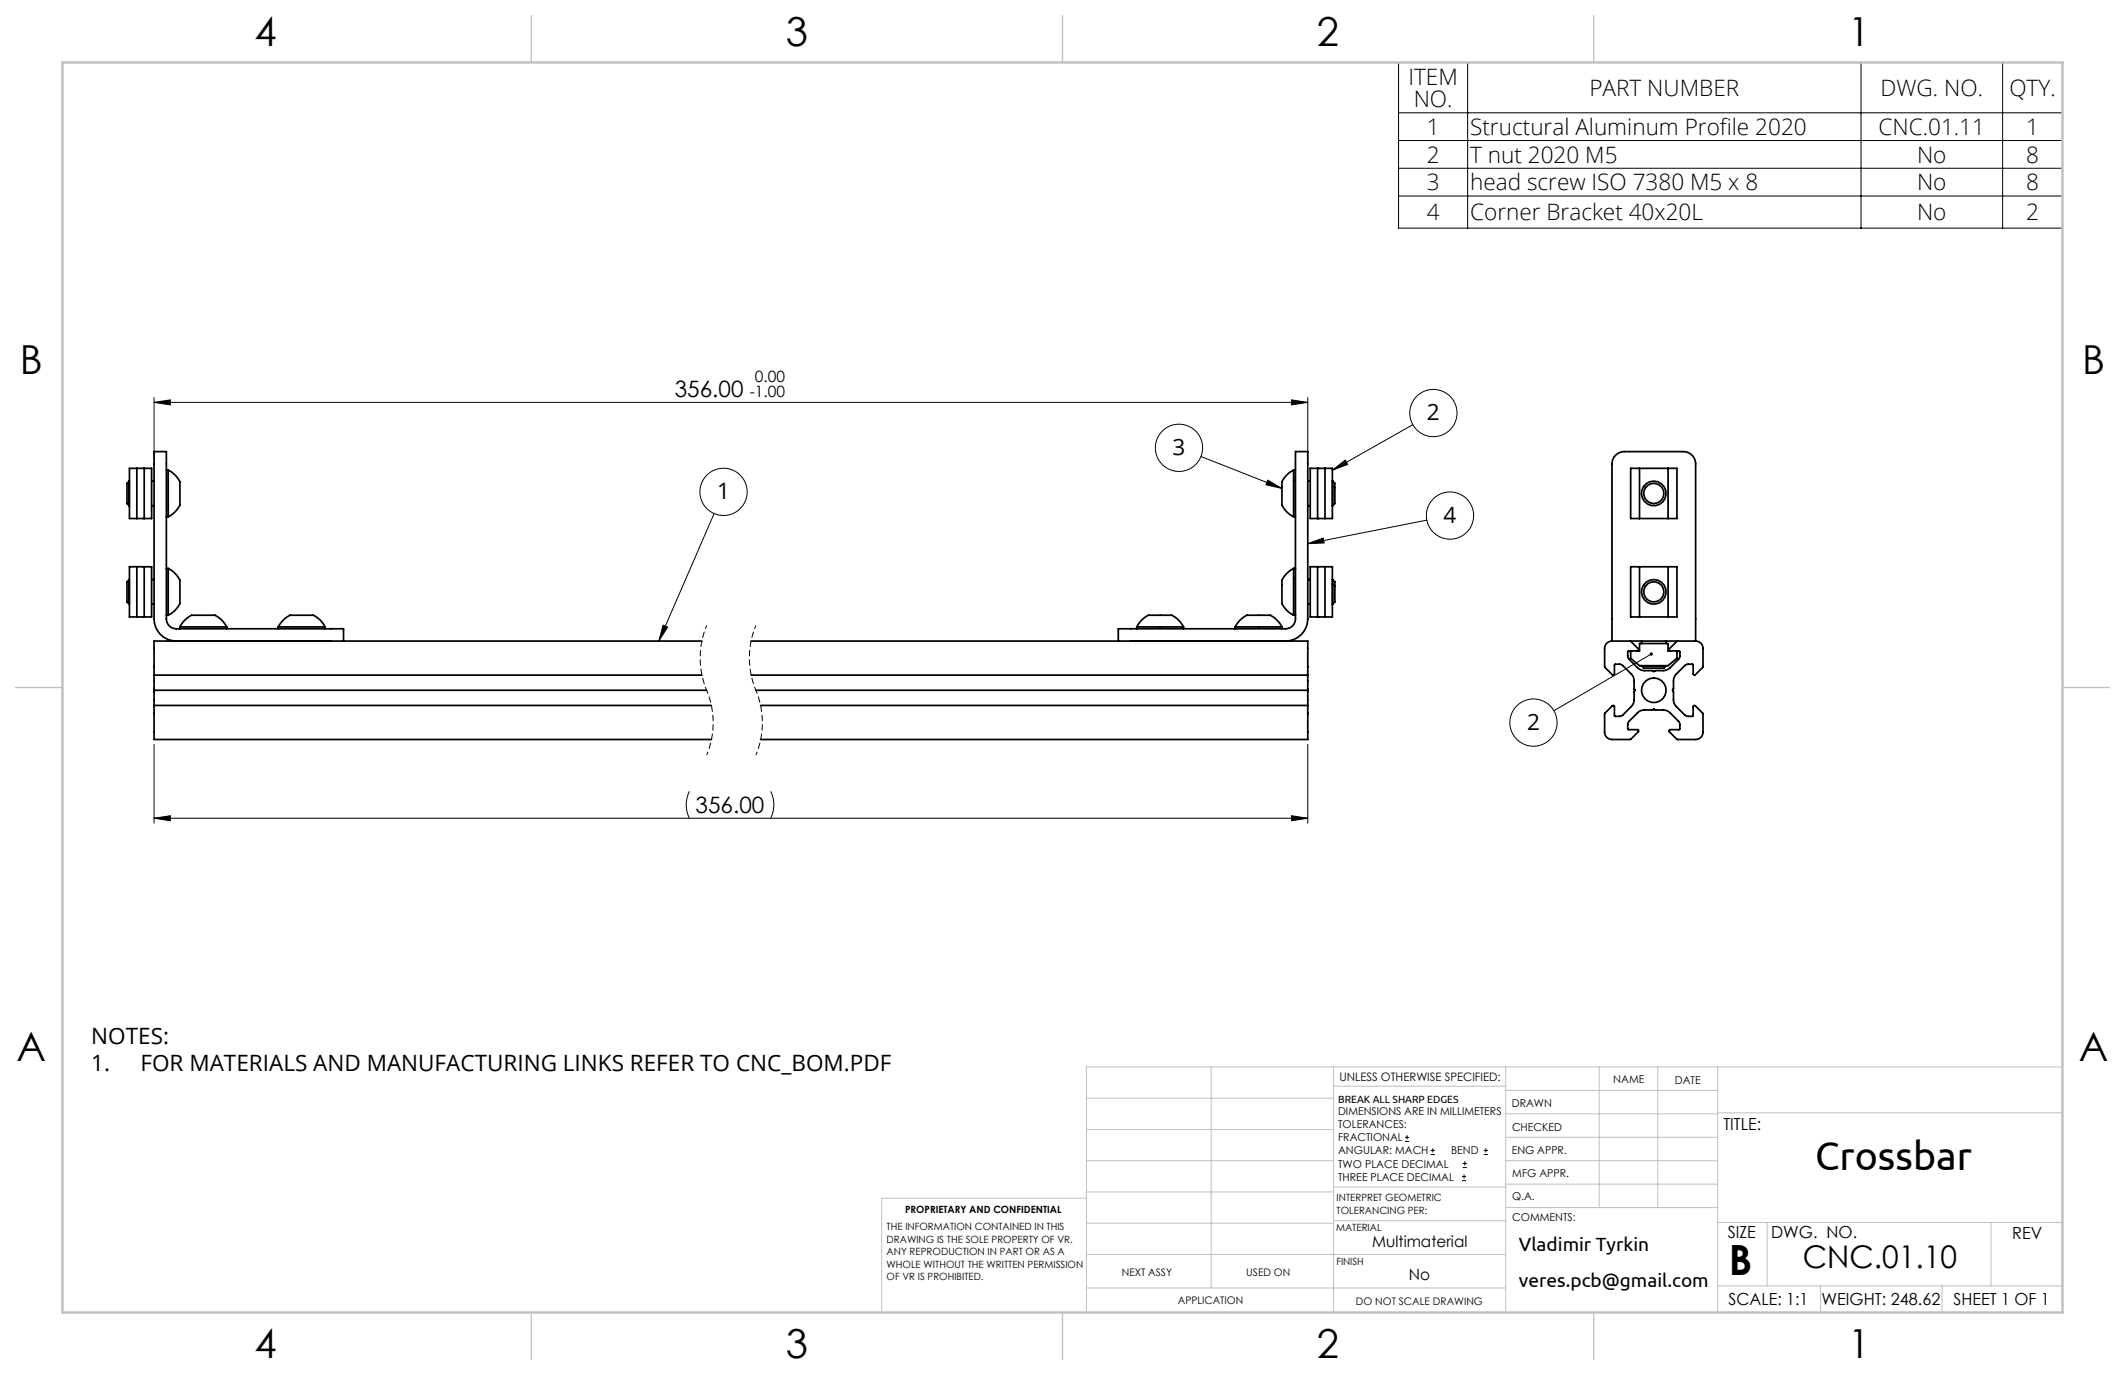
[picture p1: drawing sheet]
<svg xmlns="http://www.w3.org/2000/svg" width="432mm" height="279mm" viewBox="0 0 432 279" stroke-linecap="round" stroke-linejoin="round" font-family="sans-serif">
<g fill="none" stroke="#000" stroke-width=".2">
<path d="M284.2 12.7h134.9v33.7h-134.9zM298.2 12.7v33.7M378.2 12.7v33.7M406.9 12.7v33.7M284.2 22.9h134.9M284.2 28.6h134.9M284.2 34.2h134.9M284.2 39.8h134.9M31.3 81.8l3.3-.5v1zM31.3 80.8v12.5M31.3 81.8h234.4M244 92.8l16.5 6.4"/>
<path d="M257.6 97.6l2.9 1.6-3.3-.7zM262.4 81.3l3.3 .5-3.3 .5zM265.7 80.8v12.5M270.7 95.6l2.7-2.1 .5 .9zM287.1 86.3l-16.4 9.3M145.1 104.4l-11.2 25.9M265.7 110.5l3.2-1.2 .2 1zM289.9 105.7l-24.2 4.8M134.7 127l1 .4-1.8 2.9zM335.5 132.9l-19.7 11.5M31.3 151.3v16M265.7 151.3v16"/>
<path d="M31.3 166.3l3.3-.5v1zM31.3 166.3h234.4M140.1 160.8a6.1 6.1 0 0 0 0 5.5M156.6 160.8a6.1 6.1 0 0 1 0 5.5M262.4 165.8l3.3 .5-3.3 .5zM285.5 231.9h.8M285.5 231.1h.8M285.9 230.7v.8M290.7 234.6h.9M290.7 233.8h.9M291.1 233.3v.9M297.1 239.9h.8"/>
<path d="M297.1 239.1h.8M297.2 237.3h.9M297.2 236.4h.9M297.5 238.6v.9M297.6 236v.8M301.5 234.6h.8M301.5 233.8h.8M301.9 233.3v.9"/>
<circle cx="147" cy="99.9" r="4.8"/>
<circle cx="239.6" cy="91" r="4.8"/>
<circle cx="291.3" cy="83.9" r="4.8"/>
<circle cx="294.6" cy="104.8" r="4.8"/>
<circle cx="311.6" cy="146.8" r="4.8"/>
</g>
<path d="M143.6 127.1a17.1 17.1 0 0 0 0 13.2M153.6 127.1a17.1 17.1 0 0 0 0 13.2M143.6 140.3a17.1 17.1 0 0 1 0 13.1M153.6 140.3a17.1 17.1 0 0 1 0 13.1" fill="none" stroke="#000" stroke-width=".2" stroke-dasharray="1.3 .6" stroke-dashoffset=".5" stroke-linecap="butt"/>
<g fill="none" stroke="#c0c0c0" stroke-width=".2">
<path d="M246.1 216.8v44.9M271 216.8v49.9M305.9 216.8v49.9M325 216.8v28.6M336.9 216.8v28.6M349 216.8v49.9M419.1 216.8h-198.3v49.9M220.8 235.9h50.2M220.8 229.5h50.2M220.8 223.2h50.2M271 220.7h34.9M305.9 231.1h43.1"/>
<path d="M305.9 226.3h43.1M305.9 221.6h43.1M305.9 235.9h43.1M349 226.1h70.1M220.8 254.9h85.1M220.8 248.6h50.2M220.8 242.2h50.2M220.8 243.5h-41.6v23.2M271 248.1h35.1M271 241.2h35.1M305.9 240.6h43.1M306.1 245.4h42.9"/>
<path d="M349 248.4h70.1M359.1 248.4v12.9M404.6 248.4v12.9M220.8 261.7h85.1M349 261.3h70.1M369.9 261.3v5.4M394.6 261.3v5.4"/>
</g>
<path d="M107.9 3.2v9.5M215.9 3.2v9.5M323.8 3.2v9.5M3.2 139.7h9.5M419.1 139.7h9.5M107.9 266.7v9.5M215.9 266.7v9.5M323.8 266.7v9.5" fill="none" stroke="#c0c0c0" stroke-width=".25"/>
<path d="M12.7 12.7h406.4v254h-406.4z" fill="none" stroke="#c0c0c0" stroke-width=".5"/>
<g fill="#000">
<path d="M31.3 81.8l3.3-.5v1zM262.4 81.3l3.3 .5-3.3 .5z"/>
<path d="M265.7 110.5l3.2-1.2 .2 1zM270.7 95.6l2.7-2.1 .5 .9zM257.6 97.6l2.9 1.6-3.3-.7zM134.7 127l1 .4-1.8 2.9zM335.3 132.7a.34 .34 0 0 0 0 .4 .34 .34 0 0 0 .4 .1 .34 .34 0 0 0 .1-.5l-.3 .2 .3-.2-.2-.1z"/>
<path d="M31.3 166.3l3.3-.5v1zM262.4 165.8l3.3 .5-3.3 .5z"/>
</g>
<g fill="none" stroke="#000" stroke-width=".35">
<path d="M26.3 97.8v5M26.3 97.8a1.15 1.15 0 0 0-.5 1.4v2.1a1.15 1.15 0 0 0 .5 1.5M26.3 97.8h.1M27.8 95.2v10.2M29.3 95.2h-3v10.2h3M29.3 95.2h1.5v10.2h-1.5M29.3 95.2v10.2M30.8 97.8h.5M33.8 95.5h.4M34.2 95.5a4.5 4.5 0 0 1 2.4 2.6v3.3a3.1 3.1 0 0 1-1.7 3.2l-.7 .4M34.2 95.5v9.5M262.9 95.5a4.9 4.9 0 0 0-2.4 2.5v3.8a2.95 2.95 0 0 0 1.6 2.8l.8 .4"/>
<path d="M262.9 95.5v9.5M262.9 95.5h.3M265.7 97.8h.5M267.7 95.2h3v10.2h-3M267.7 95.2h-1.5v10.2h1.5M267.7 95.2v10.2M269.2 95.2v10.2M270.7 97.8h.1M270.8 97.8v5M270.8 97.8a1.05 1.05 0 0 1 .4 1.3v2.2a1.25 1.25 0 0 1-.4 1.5M331.4 95.2h9.4v10.2h-9.4zM333.2 95.2v10.2"/>
<path d="M339 95.2v10.2M26.3 117.8v5M26.3 117.8a1.15 1.15 0 0 0-.5 1.4v2.1a1.15 1.15 0 0 0 .5 1.5M26.3 102.8h.1M26.3 117.8h.1M27.8 115.2v10.2M29.3 115.2h-3v10.2h3M29.3 115.2h1.5v10.2h-1.5M29.3 115.2v10.2M30.8 102.8h.5M30.8 117.8h.5M33.8 105h.4"/>
<path d="M33.8 115.5h.4M34.2 115.5a4.5 4.5 0 0 1 2.4 2.6v3.3a3.1 3.1 0 0 1-1.7 3.2l-.7 .4M34.2 115.5v9.5M262.9 115.5a4.9 4.9 0 0 0-2.4 2.5v3.8a2.95 2.95 0 0 0 1.6 2.8l.8 .4M262.9 115.5v9.5M262.9 105h.3M262.9 115.5h.3M265.7 102.8h.5M265.7 117.8h.5M267.7 115.2h3v10.2h-3M267.7 115.2v10.2M267.7 115.2h-1.5v10.2h1.5"/>
<path d="M269.2 115.2v10.2M270.7 102.8h.1M270.7 117.8h.1M270.8 117.8v5M270.8 117.8a1.05 1.05 0 0 1 .4 1.3v2.2a1.25 1.25 0 0 1-.4 1.5M331.4 115.2h9.4v10.2h-9.4zM333.2 115.2v10.2M339 115.2v10.2M26.3 122.8h.1M30.8 122.8h.5M31.3 137.2v6.1M31.3 137.2h111.3"/>
<path d="M33.8 125h.4M35.8 130.3a4.5 4.5 0 0 1-4.5-4.5v-34h2.5v34a2 2 0 0 0 2 2h34v2.5M36.6 127.4a4.5 4.5 0 0 1 2.5-2.4h3.3a3.1 3.1 0 0 1 3.2 1.7l.5 .7M36.6 127.4h9.5M36.6 127.4v.4M46.1 127.4v.4M56.6 127.4a4.5 4.5 0 0 1 2.5-2.4h3.3a3.1 3.1 0 0 1 3.2 1.7l.5 .7M56.6 127.4h9.5M56.6 127.4v.4M66.1 127.4v.4M142.6 130.3h-111.3v6.9M152.6 130.3h113.1v6.9"/>
<path d="M152.6 137.2h113.1M227.2 130.3v-2.5h34a2 2 0 0 0 2-2v-34h2.5v34a4.5 4.5 0 0 1-4.5 4.5M231 127.4a5 5 0 0 1 2.4-2.4h3.8a2.97 2.97 0 0 1 2.8 1.7l.5 .7M231 127.4h9.5M231 127.4v.4M240.5 127.4v.4M251 127.4a5 5 0 0 1 2.4-2.4h3.8a2.97 2.97 0 0 1 2.8 1.7l.5 .7M251 127.4h9.5M251 127.4v.4M260.5 127.4v.4M262.9 125h.3M265.7 137.2v6.1"/>
<path d="M265.7 122.8h.5M270.7 122.8h.1M327.6 130.3v-36a2.5 2.5 0 0 1 2.5-2.5h12a2.5 2.5 0 0 1 2.5 2.5v36M327.6 130.3a1.5 1.5 0 0 0-1.5 1.5v3.7l1.5 1.6a.25 .25 0 0 0 .3 .1 .25 .25 0 0 0 .2-.3v-1.9h1.1l.5 .2 2.1 2.2 .2 .8 .1 1.8 .2 .3-.2 .3-.1 1.8-.2 .7-2.1 2.2-.5 .3-1.1-.1v-1.9a.25 .25 0 0 0-.2-.2 .25 .25 0 0 0-.3 0l-1.5 1.6v3.8a1.5 1.5 0 0 0 1.5 1.5h3.7l1.6-1.6a.25 .25 0 0 0 .1-.3 .25 .25 0 0 0-.3-.1l-1.9-.1v-1l.2-.6 2.2-2.1 .8-.2h1.8l.3-.2 .2 .2h1.8l.8 .2 2.2 2.1 .2 .6v1l-1.9 .1a.25 .25 0 0 0-.2 .1 .25 .25 0 0 0 0 .3l1.6 1.6h3.8a1.5 1.5 0 0 0 1.5-1.5l-.1-3.8-1.5-1.6a.25 .25 0 0 0-.3 0 .25 .25 0 0 0-.1 .2l-.1 1.9-1.1 .1-.5-.3-2.1-2.2-.2-.7-.1-1.8-.1-.3 .1-.3 .1-1.8 .2-.8 2.1-2.2 .5-.2h1.1l.1 1.9a.25 .25 0 0 0 .1 .3 .25 .25 0 0 0 .3-.1l1.5-1.6 .1-3.7a1.5 1.5 0 0 0-1.5-1.5M327.6 130.3h17M330.8 132.3h2.4v-1.5h5.8v1.5h2.2l.1 .1v1l-.2 .6-2.2 2-.8 .3h-1.8l-.2 .2-.4-.2-1.9-.1-.9-.4-2-2.1zM331.2 130.3l1.7 1.5a.25 .25 0 0 1 .1 .3 .25 .25 0 0 1-.3 .2M331.6 132.3l-.2 .1v1.4l1.8 1.5h5.8l1.8-1.5-.1-1.4-.1-.1M333.6 135.3h5M333.6 135.3a1.36 1.36 0 0 0 1.5 .5h3l.5-.5M333.6 130.3v.5M333.6 135.3h.1"/>
<path d="M338.6 130.3v.5M338.6 135.3h.1M340.9 130.3l-1.7 1.5a.25 .25 0 0 0 0 .3 .25 .25 0 0 0 .2 .2M31.3 143.3v7h113.3M31.3 143.3h113.2M31.3 140.3h112.3M153.6 140.3h112.1M154.5 143.3h111.2M265.7 143.3v7h-111.1"/>
<circle cx="336.1" cy="100.3" r="2.5"/>
<circle cx="336.1" cy="100.3" r="2.06"/>
<circle cx="336.1" cy="120.3" r="2.5"/>
<circle cx="336.1" cy="120.3" r="2.06"/>
<circle cx="336.1" cy="140.3" r="2.5"/>
</g>
<text font-size="8.5" x="351.3" y="259">B</text>
<text font-size="8.2" x="368.9" y="237.7">Crossbar</text>
<g font-size="8.1">
<text x="51.7" y="9.3">4</text>
<text x="159.7" y="9.3">3</text>
<text x="267.6" y="9.3">2</text>
<text x="375.6" y="9.3">1</text>
<text x="4" y="76">B</text>
<text x="423.1" y="76">B</text>
<text x="3.3" y="215.7">A</text>
<text x="422.4" y="215.7">A</text>
<text x="51.7" y="276">4</text>
<text x="159.7" y="276">3</text>
<text x="267.6" y="276">2</text>
<text x="375.6" y="276">1</text>
</g>
<text font-size="6.3" x="366.3" y="257.6">CNC.01.10</text>
<g font-size="4.6">
<text x="286.2" y="17.2">ITEM</text>
<text x="287.3" y="21.8">NO.</text>
<text x="323" y="19.5">PART NUMBER</text>
<text x="382.1" y="19.5">DWG. NO.</text>
<text x="408.3" y="19.5">QTY.</text>
<text x="289.9" y="27.4">1</text>
<text x="298.7" y="27.4">Structural Aluminum Profile 2020</text>
<text x="381.7" y="27.4">CNC.01.11</text>
<text x="411.7" y="27.4">1</text>
<text x="289.9" y="33.1">2</text>
<text x="298.7" y="33.1">T nut 2020 М5</text>
<text x="389.5" y="33.1">No</text>
<text x="411.7" y="33.1">8</text>
<text x="289.9" y="38.7">3</text>
<text x="298.7" y="38.7">head screw ISO 7380 M5 x 8</text>
<text x="389.5" y="38.7">No</text>
<text x="411.7" y="38.7">8</text>
<text x="289.9" y="44.8">4</text>
<text x="298.7" y="44.8">Corner Bracket 40х20L</text>
<text x="389.5" y="44.8">No</text>
<text x="411.7" y="44.8">2</text>
<text x="137.1" y="80.8">356.00</text>
<text x="290" y="85.4">2</text>
<text x="238.3" y="92.5">3</text>
<text x="145.7" y="101.4">1</text>
<text x="293.3" y="106.2">4</text>
<text x="310.3" y="148.3">2</text>
<text x="141.4" y="165.3">356.00</text>
<text x="18.5" y="212.2">NOTES:</text>
<text x="18.5" y="217.7">1.</text>
<text x="28.5" y="217.7">FOR MATERIALS AND MANUFACTURING LINKS REFER TO CNC_BOM.PDF</text>
</g>
<g font-size="3.9">
<text x="308.6" y="254.3">Vladimir Tyrkin</text>
<text x="308.6" y="261.6">veres.pcb@gmail.com</text>
</g>
<g font-size="3.4">
<text x="350.2" y="229.5">TITLE:</text>
<text x="351.1" y="251.6">SIZE</text>
<text x="359.9" y="251.6">DWG. NO.</text>
<text x="408.9" y="251.7">REV</text>
<text x="351.2" y="265.2">SCALE: 1:1</text>
<text x="370.1" y="265.3">WEIGHT: 248.62</text>
<text x="396.9" y="265.2">SHEET 1 OF 1</text>
</g>
<g font-size="3.2">
<text x="153.4" y="77.6">0.00</text>
<text x="152.4" y="80.8">-1.00</text>
<text x="278.9" y="253.3">Multimaterial</text>
<text x="286.3" y="260.1">No</text>
</g>
<text font-size="2.4" x="272.2" y="219.7">UNLESS OTHERWISE SPECIFIED:</text>
<g font-size="2.2">
<text x="327.8" y="220.1">NAME</text>
<text x="340.3" y="220.2">DATE</text>
<text x="271.9" y="226.6">DIMENSIONS ARE IN MILLIMETERS</text>
<text x="307.2" y="224.9">DRAWN</text>
<text x="271.9" y="229.3">TOLERANCES:</text>
<text x="271.9" y="231.9">FRACTIONAL</text>
<text x="307.3" y="229.8">CHECKED</text>
<text x="271.9" y="234.6">ANGULAR: MACH</text>
<text x="271.9" y="237.2">TWO PLACE DECIMAL</text>
<text x="271.9" y="239.9">THREE PLACE DECIMAL</text>
<text x="294.9" y="234.6">BEND</text>
<text x="307.2" y="234.5">ENG APPR.</text>
<text x="307.3" y="239.2">MFG APPR.</text>
<text x="307.3" y="243.9">Q.A.</text>
<text x="307.3" y="248.1">COMMENTS:</text>
</g>
<g font-size="2.1">
<text x="271.9" y="224.1">BREAK ALL SHARP EDGES</text>
<text x="227.9" y="259.2">NEXT ASSY</text>
<text x="253.3" y="259.2">USED ON</text>
<text x="239.3" y="265">APPLICATION</text>
<text x="275.5" y="265.1">DO NOT SCALE DRAWING</text>
</g>
<g font-size="2">
<text x="271.6" y="244.1">INTERPRET GEOMETRIC</text>
<text x="180.2" y="250">THE INFORMATION CONTAINED IN THIS</text>
<text x="183.9" y="246.4">PROPRIETARY AND CONFIDENTIAL</text>
<text x="271.5" y="250.2">MATERIAL</text>
<text x="271.6" y="246.6">TOLERANCING PER:</text>
<text x="180.2" y="252.5">DRAWING IS THE SOLE PROPERTY OF VR.</text>
<text x="180.2" y="255.1">ANY REPRODUCTION IN PART OR AS A</text>
<text x="180.2" y="257.6">WHOLE WITHOUT THE WRITTEN PERMISSION</text>
<text x="271.5" y="257">FINISH</text>
<text x="180.2" y="260.1">OF VR IS PROHIBITED.</text>
</g>
</svg>
